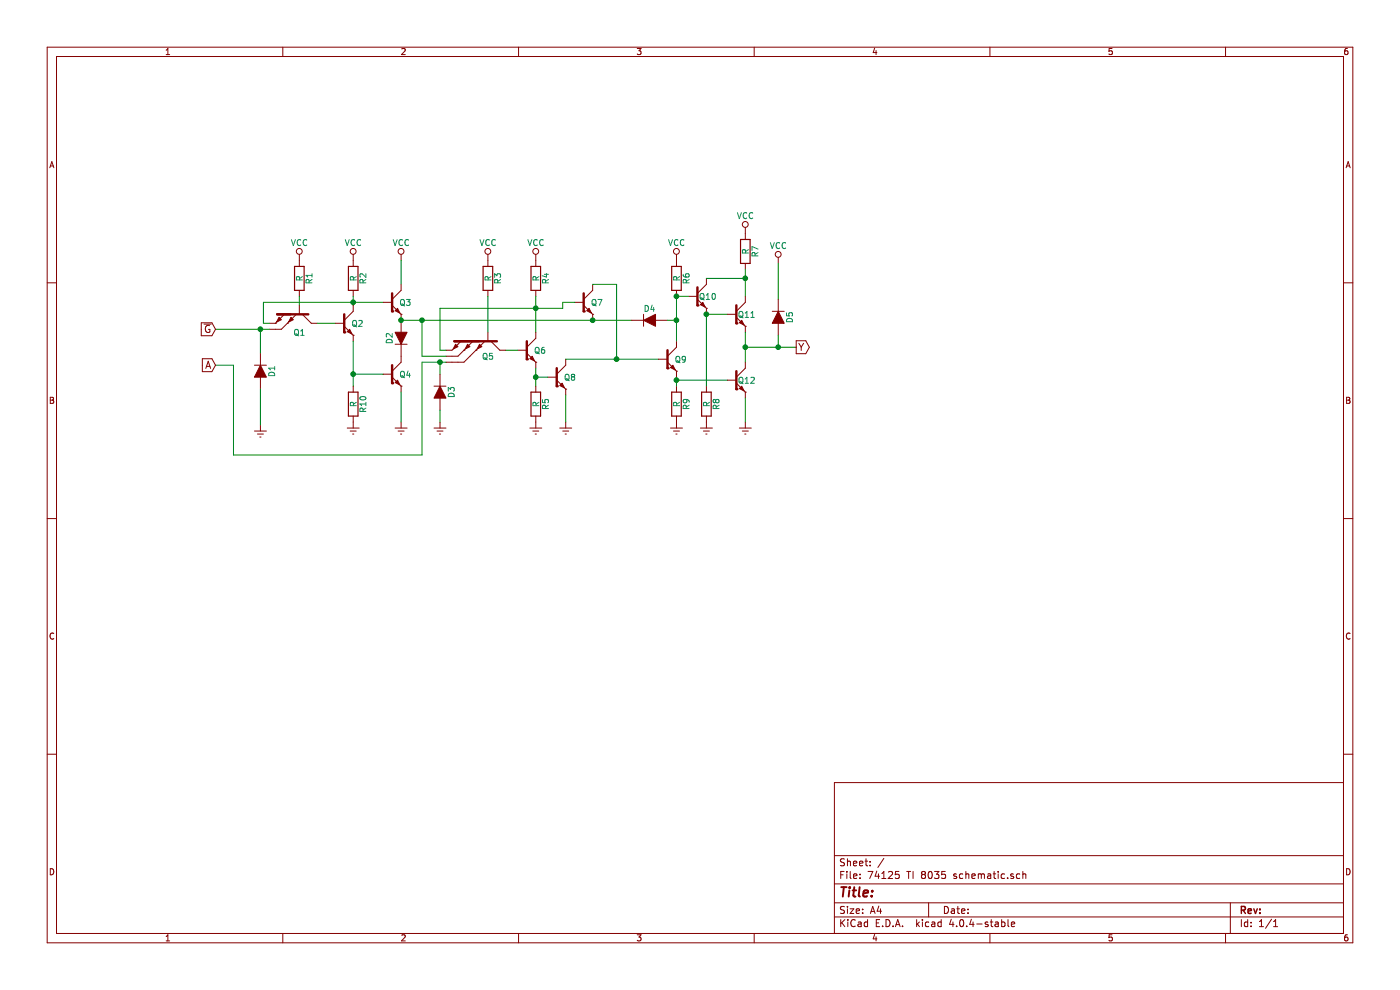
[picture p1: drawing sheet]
EESchema Schematic File Version 2
LIBS:power
LIBS:device
LIBS:transistors
LIBS:conn
LIBS:linear
LIBS:regul
LIBS:74xx
LIBS:cmos4000
LIBS:adc-dac
LIBS:memory
LIBS:xilinx
LIBS:microcontrollers
LIBS:dsp
LIBS:microchip
LIBS:analog_switches
LIBS:motorola
LIBS:texas
LIBS:intel
LIBS:audio
LIBS:interface
LIBS:digital-audio
LIBS:philips
LIBS:display
LIBS:cypress
LIBS:siliconi
LIBS:opto
LIBS:atmel
LIBS:contrib
LIBS:valves
LIBS:project5474
EELAYER 25 0
EELAYER END
$Descr A4 11693 8268
encoding utf-8
Sheet 1 1
Title ""
Date ""
Rev ""
Comp ""
Comment1 ""
Comment2 ""
Comment3 ""
Comment4 ""
$EndDescr
$Comp
L Q_NPN_double_emitter Q1
U 1 1
P 2500 2600
F 0 "Q1" V 2675 2650 50  0000 R CNN
F 1 "Q_NPN_double_emitter" H 2830 2930 50  0001 R CNN
F 2 "" H 2700 2700 50  0000 C CNN
F 3 "" H 2500 2600 50  0000 C CNN
	1    2500 2600
	0    1    1    0   
$EndComp
$Comp
L D D1
U 1 1
P 2175 3100
F 0 "D1" H 2175 3200 50  0000 C CNN
F 1 "D" H 2175 3000 50  0001 C CNN
F 2 "" H 2175 3100 50  0000 C CNN
F 3 "" H 2175 3100 50  0000 C CNN
	1    2175 3100
	0    1    1    0   
$EndComp
Wire Wire Line
	2175 2950 2175 2750
Wire Wire Line
	1800 2750 2250 2750
$Comp
L GNDREF #PWR?
U 1 1
P 2175 3550
F 0 "#PWR?" H 2175 3300 50  0001 C CNN
F 1 "GNDREF" H 2175 3400 50  0001 C CNN
F 2 "" H 2175 3550 50  0000 C CNN
F 3 "" H 2175 3550 50  0000 C CNN
	1    2175 3550
	1    0    0    -1  
$EndComp
$Comp
L R R1
U 1 1
P 2500 2325
F 0 "R1" V 2580 2325 50  0000 C CNN
F 1 "R" V 2500 2325 50  0000 C CNN
F 2 "" V 2430 2325 50  0000 C CNN
F 3 "" H 2500 2325 50  0000 C CNN
	1    2500 2325
	1    0    0    -1  
$EndComp
Wire Wire Line
	2500 2475 2500 2550
$Comp
L VCC #PWR?
U 1 1
P 2500 2175
F 0 "#PWR?" H 2500 2025 50  0001 C CNN
F 1 "VCC" H 2500 2325 50  0000 C CNN
F 2 "" H 2500 2175 50  0000 C CNN
F 3 "" H 2500 2175 50  0000 C CNN
	1    2500 2175
	1    0    0    -1  
$EndComp
Connection ~ 2175 2750
Text GLabel 1800 2750 0    60   Input ~ 0
~G
$Comp
L Q_NPN Q2
U 1 1
P 2850 2700
F 0 "Q2" H 3035 2700 50  0000 R CNN
F 1 "Q_NPN" H 3450 2650 50  0001 R CNN
F 2 "" H 3050 2800 50  0000 C CNN
F 3 "" H 2850 2700 50  0000 C CNN
	1    2850 2700
	1    0    0    -1  
$EndComp
Wire Wire Line
	2650 2700 2800 2700
$Comp
L R R2
U 1 1
P 2950 2325
F 0 "R2" V 3030 2325 50  0000 C CNN
F 1 "R" V 2950 2325 50  0000 C CNN
F 2 "" V 2880 2325 50  0000 C CNN
F 3 "" H 2950 2325 50  0000 C CNN
	1    2950 2325
	1    0    0    -1  
$EndComp
$Comp
L VCC #PWR?
U 1 1
P 2950 2175
F 0 "#PWR?" H 2950 2025 50  0001 C CNN
F 1 "VCC" H 2950 2325 50  0000 C CNN
F 2 "" H 2950 2175 50  0000 C CNN
F 3 "" H 2950 2175 50  0000 C CNN
	1    2950 2175
	1    0    0    -1  
$EndComp
Wire Wire Line
	2950 2475 2950 2550
Wire Wire Line
	2200 2525 3200 2525
Wire Wire Line
	2200 2525 2200 2700
Wire Wire Line
	2200 2700 2250 2700
Connection ~ 2950 2525
$Comp
L Q_NPN Q3
U 1 1
P 3250 2525
F 0 "Q3" H 3435 2525 50  0000 R CNN
F 1 "Q_NPN" H 3850 2475 50  0001 R CNN
F 2 "" H 3450 2625 50  0000 C CNN
F 3 "" H 3250 2525 50  0000 C CNN
	1    3250 2525
	1    0    0    -1  
$EndComp
$Comp
L D D2
U 1 1
P 3350 2825
F 0 "D2" H 3350 2925 50  0000 C CNN
F 1 "D" H 3350 2725 50  0001 C CNN
F 2 "" H 3350 2825 50  0000 C CNN
F 3 "" H 3350 2825 50  0000 C CNN
	1    3350 2825
	0    -1   -1   0   
$EndComp
$Comp
L Q_NPN Q4
U 1 1
P 3250 3125
F 0 "Q4" H 3435 3125 50  0000 R CNN
F 1 "Q_NPN" H 3850 3075 50  0001 R CNN
F 2 "" H 3450 3225 50  0000 C CNN
F 3 "" H 3250 3125 50  0000 C CNN
	1    3250 3125
	1    0    0    -1  
$EndComp
$Comp
L R R10
U 1 1
P 2950 3375
F 0 "R10" V 3030 3375 50  0000 C CNN
F 1 "R" V 2950 3375 50  0000 C CNN
F 2 "" V 2880 3375 50  0000 C CNN
F 3 "" H 2950 3375 50  0000 C CNN
	1    2950 3375
	1    0    0    -1  
$EndComp
$Comp
L GNDREF #PWR?
U 1 1
P 2950 3525
F 0 "#PWR?" H 2950 3275 50  0001 C CNN
F 1 "GNDREF" H 2950 3375 50  0001 C CNN
F 2 "" H 2950 3525 50  0000 C CNN
F 3 "" H 2950 3525 50  0000 C CNN
	1    2950 3525
	1    0    0    -1  
$EndComp
$Comp
L GNDREF #PWR?
U 1 1
P 3350 3525
F 0 "#PWR?" H 3350 3275 50  0001 C CNN
F 1 "GNDREF" H 3350 3375 50  0001 C CNN
F 2 "" H 3350 3525 50  0000 C CNN
F 3 "" H 3350 3525 50  0000 C CNN
	1    3350 3525
	1    0    0    -1  
$EndComp
Wire Wire Line
	3350 3275 3350 3525
Wire Wire Line
	3200 3125 2950 3125
Wire Wire Line
	2950 2850 2950 3225
Connection ~ 2950 3125
Wire Wire Line
	2175 3250 2175 3550
$Comp
L VCC #PWR?
U 1 1
P 3350 2175
F 0 "#PWR?" H 3350 2025 50  0001 C CNN
F 1 "VCC" H 3350 2325 50  0000 C CNN
F 2 "" H 3350 2175 50  0000 C CNN
F 3 "" H 3350 2175 50  0000 C CNN
	1    3350 2175
	1    0    0    -1  
$EndComp
Wire Wire Line
	3350 2175 3350 2375
$Comp
L Q_NPN_triple_emitter Q5
U 1 1
P 4075 2825
F 0 "Q5" V 4225 2875 50  0000 R CNN
F 1 "Q_NPN_triple_emitter" H 4405 3155 50  0001 R CNN
F 2 "" H 4275 2925 50  0000 C CNN
F 3 "" H 4075 2825 50  0000 C CNN
	1    4075 2825
	0    1    1    0   
$EndComp
$Comp
L D D3
U 1 1
P 3675 3275
F 0 "D3" H 3675 3375 50  0000 C CNN
F 1 "D" H 3675 3175 50  0001 C CNN
F 2 "" H 3675 3275 50  0000 C CNN
F 3 "" H 3675 3275 50  0000 C CNN
	1    3675 3275
	0    1    1    0   
$EndComp
$Comp
L GNDREF #PWR?
U 1 1
P 3675 3525
F 0 "#PWR?" H 3675 3275 50  0001 C CNN
F 1 "GNDREF" H 3675 3375 50  0001 C CNN
F 2 "" H 3675 3525 50  0000 C CNN
F 3 "" H 3675 3525 50  0000 C CNN
	1    3675 3525
	1    0    0    -1  
$EndComp
Wire Wire Line
	3675 3425 3675 3525
Wire Wire Line
	3675 3125 3675 3025
Wire Wire Line
	3525 3025 3725 3025
Wire Wire Line
	3350 2675 5275 2675
Wire Wire Line
	3725 2975 3525 2975
Wire Wire Line
	3525 2975 3525 2675
Connection ~ 3525 2675
Connection ~ 3350 2675
$Comp
L R R3
U 1 1
P 4075 2325
F 0 "R3" V 4155 2325 50  0000 C CNN
F 1 "R" V 4075 2325 50  0000 C CNN
F 2 "" V 4005 2325 50  0000 C CNN
F 3 "" H 4075 2325 50  0000 C CNN
	1    4075 2325
	1    0    0    -1  
$EndComp
$Comp
L VCC #PWR?
U 1 1
P 4075 2175
F 0 "#PWR?" H 4075 2025 50  0001 C CNN
F 1 "VCC" H 4075 2325 50  0000 C CNN
F 2 "" H 4075 2175 50  0000 C CNN
F 3 "" H 4075 2175 50  0000 C CNN
	1    4075 2175
	1    0    0    -1  
$EndComp
Wire Wire Line
	4075 2475 4075 2775
$Comp
L Q_NPN Q6
U 1 1
P 4375 2925
F 0 "Q6" H 4560 2925 50  0000 R CNN
F 1 "Q_NPN" H 4975 2875 50  0001 R CNN
F 2 "" H 4575 3025 50  0000 C CNN
F 3 "" H 4375 2925 50  0000 C CNN
	1    4375 2925
	1    0    0    -1  
$EndComp
Wire Wire Line
	4225 2925 4325 2925
$Comp
L R R5
U 1 1
P 4475 3375
F 0 "R5" V 4555 3375 50  0000 C CNN
F 1 "R" V 4475 3375 50  0000 C CNN
F 2 "" V 4405 3375 50  0000 C CNN
F 3 "" H 4475 3375 50  0000 C CNN
	1    4475 3375
	1    0    0    -1  
$EndComp
$Comp
L GNDREF #PWR?
U 1 1
P 4475 3525
F 0 "#PWR?" H 4475 3275 50  0001 C CNN
F 1 "GNDREF" H 4475 3375 50  0001 C CNN
F 2 "" H 4475 3525 50  0000 C CNN
F 3 "" H 4475 3525 50  0000 C CNN
	1    4475 3525
	1    0    0    -1  
$EndComp
Wire Wire Line
	4475 3075 4475 3225
$Comp
L Q_NPN Q8
U 1 1
P 4625 3150
F 0 "Q8" H 4810 3150 50  0000 R CNN
F 1 "Q_NPN" H 5225 3100 50  0001 R CNN
F 2 "" H 4825 3250 50  0000 C CNN
F 3 "" H 4625 3150 50  0000 C CNN
	1    4625 3150
	1    0    0    -1  
$EndComp
Wire Wire Line
	4475 3150 4575 3150
Connection ~ 4475 3150
$Comp
L GNDREF #PWR?
U 1 1
P 4725 3525
F 0 "#PWR?" H 4725 3275 50  0001 C CNN
F 1 "GNDREF" H 4725 3375 50  0001 C CNN
F 2 "" H 4725 3525 50  0000 C CNN
F 3 "" H 4725 3525 50  0000 C CNN
	1    4725 3525
	1    0    0    -1  
$EndComp
Wire Wire Line
	4725 3300 4725 3525
$Comp
L R R4
U 1 1
P 4475 2325
F 0 "R4" V 4555 2325 50  0000 C CNN
F 1 "R" V 4475 2325 50  0000 C CNN
F 2 "" V 4405 2325 50  0000 C CNN
F 3 "" H 4475 2325 50  0000 C CNN
	1    4475 2325
	1    0    0    -1  
$EndComp
$Comp
L VCC #PWR?
U 1 1
P 4475 2175
F 0 "#PWR?" H 4475 2025 50  0001 C CNN
F 1 "VCC" H 4475 2325 50  0000 C CNN
F 2 "" H 4475 2175 50  0000 C CNN
F 3 "" H 4475 2175 50  0000 C CNN
	1    4475 2175
	1    0    0    -1  
$EndComp
Wire Wire Line
	4475 2475 4475 2775
Wire Wire Line
	3725 2925 3675 2925
Wire Wire Line
	3675 2925 3675 2575
Wire Wire Line
	3675 2575 4700 2575
Connection ~ 4475 2575
$Comp
L Q_NPN Q7
U 1 1
P 4850 2525
F 0 "Q7" H 5035 2525 50  0000 R CNN
F 1 "Q_NPN" H 5450 2475 50  0001 R CNN
F 2 "" H 5050 2625 50  0000 C CNN
F 3 "" H 4850 2525 50  0000 C CNN
	1    4850 2525
	1    0    0    -1  
$EndComp
Wire Wire Line
	4700 2575 4700 2525
Wire Wire Line
	4700 2525 4800 2525
Wire Wire Line
	4725 3000 5500 3000
Wire Wire Line
	4950 2375 5150 2375
Wire Wire Line
	5150 2375 5150 3000
Connection ~ 5150 3000
$Comp
L D D4
U 1 1
P 5425 2675
F 0 "D4" H 5425 2775 50  0000 C CNN
F 1 "D" H 5425 2575 50  0001 C CNN
F 2 "" H 5425 2675 50  0000 C CNN
F 3 "" H 5425 2675 50  0000 C CNN
	1    5425 2675
	1    0    0    -1  
$EndComp
Connection ~ 4950 2675
$Comp
L Q_NPN Q9
U 1 1
P 5550 3000
F 0 "Q9" H 5735 3000 50  0000 R CNN
F 1 "Q_NPN" H 6150 2950 50  0001 R CNN
F 2 "" H 5750 3100 50  0000 C CNN
F 3 "" H 5550 3000 50  0000 C CNN
	1    5550 3000
	1    0    0    -1  
$EndComp
Wire Wire Line
	5575 2675 5650 2675
Wire Wire Line
	5650 2475 5650 2850
$Comp
L R R9
U 1 1
P 5650 3375
F 0 "R9" V 5730 3375 50  0000 C CNN
F 1 "R" V 5650 3375 50  0000 C CNN
F 2 "" V 5580 3375 50  0000 C CNN
F 3 "" H 5650 3375 50  0000 C CNN
	1    5650 3375
	1    0    0    -1  
$EndComp
$Comp
L GNDREF #PWR?
U 1 1
P 5650 3525
F 0 "#PWR?" H 5650 3275 50  0001 C CNN
F 1 "GNDREF" H 5650 3375 50  0001 C CNN
F 2 "" H 5650 3525 50  0000 C CNN
F 3 "" H 5650 3525 50  0000 C CNN
	1    5650 3525
	1    0    0    -1  
$EndComp
Wire Wire Line
	5650 3150 5650 3225
$Comp
L Q_NPN Q12
U 1 1
P 6125 3175
F 0 "Q12" H 6310 3175 50  0000 R CNN
F 1 "Q_NPN" H 6725 3125 50  0001 R CNN
F 2 "" H 6325 3275 50  0000 C CNN
F 3 "" H 6125 3175 50  0000 C CNN
	1    6125 3175
	1    0    0    -1  
$EndComp
Wire Wire Line
	5650 3175 6075 3175
Connection ~ 5650 3175
$Comp
L GNDREF #PWR?
U 1 1
P 6225 3525
F 0 "#PWR?" H 6225 3275 50  0001 C CNN
F 1 "GNDREF" H 6225 3375 50  0001 C CNN
F 2 "" H 6225 3525 50  0000 C CNN
F 3 "" H 6225 3525 50  0000 C CNN
	1    6225 3525
	1    0    0    -1  
$EndComp
Wire Wire Line
	6225 3325 6225 3525
$Comp
L Q_NPN Q10
U 1 1
P 5800 2475
F 0 "Q10" H 5985 2475 50  0000 R CNN
F 1 "Q_NPN" H 6400 2425 50  0001 R CNN
F 2 "" H 6000 2575 50  0000 C CNN
F 3 "" H 5800 2475 50  0000 C CNN
	1    5800 2475
	1    0    0    -1  
$EndComp
Wire Wire Line
	5650 2475 5750 2475
Connection ~ 5650 2675
$Comp
L R R6
U 1 1
P 5650 2325
F 0 "R6" V 5730 2325 50  0000 C CNN
F 1 "R" V 5650 2325 50  0000 C CNN
F 2 "" V 5580 2325 50  0000 C CNN
F 3 "" H 5650 2325 50  0000 C CNN
	1    5650 2325
	1    0    0    -1  
$EndComp
$Comp
L VCC #PWR?
U 1 1
P 5650 2175
F 0 "#PWR?" H 5650 2025 50  0001 C CNN
F 1 "VCC" H 5650 2325 50  0000 C CNN
F 2 "" H 5650 2175 50  0000 C CNN
F 3 "" H 5650 2175 50  0000 C CNN
	1    5650 2175
	1    0    0    -1  
$EndComp
Connection ~ 5650 2475
$Comp
L R R8
U 1 1
P 5900 3375
F 0 "R8" V 5980 3375 50  0000 C CNN
F 1 "R" V 5900 3375 50  0000 C CNN
F 2 "" V 5830 3375 50  0000 C CNN
F 3 "" H 5900 3375 50  0000 C CNN
	1    5900 3375
	1    0    0    -1  
$EndComp
$Comp
L GNDREF #PWR?
U 1 1
P 5900 3525
F 0 "#PWR?" H 5900 3275 50  0001 C CNN
F 1 "GNDREF" H 5900 3375 50  0001 C CNN
F 2 "" H 5900 3525 50  0000 C CNN
F 3 "" H 5900 3525 50  0000 C CNN
	1    5900 3525
	1    0    0    -1  
$EndComp
Wire Wire Line
	5900 2625 5900 3225
$Comp
L Q_NPN Q11
U 1 1
P 6125 2625
F 0 "Q11" H 6310 2625 50  0000 R CNN
F 1 "Q_NPN" H 6725 2575 50  0001 R CNN
F 2 "" H 6325 2725 50  0000 C CNN
F 3 "" H 6125 2625 50  0000 C CNN
	1    6125 2625
	1    0    0    -1  
$EndComp
Wire Wire Line
	6225 2775 6225 3025
Wire Wire Line
	6075 2625 5900 2625
Connection ~ 5900 2625
$Comp
L R R7
U 1 1
P 6225 2100
F 0 "R7" V 6305 2100 50  0000 C CNN
F 1 "R" V 6225 2100 50  0000 C CNN
F 2 "" V 6155 2100 50  0000 C CNN
F 3 "" H 6225 2100 50  0000 C CNN
	1    6225 2100
	1    0    0    -1  
$EndComp
$Comp
L VCC #PWR?
U 1 1
P 6225 1950
F 0 "#PWR?" H 6225 1800 50  0001 C CNN
F 1 "VCC" H 6225 2100 50  0000 C CNN
F 2 "" H 6225 1950 50  0000 C CNN
F 3 "" H 6225 1950 50  0000 C CNN
	1    6225 1950
	1    0    0    -1  
$EndComp
Wire Wire Line
	5900 2325 6225 2325
Wire Wire Line
	6225 2250 6225 2475
Connection ~ 6225 2325
Wire Wire Line
	6225 2900 6650 2900
Connection ~ 6225 2900
$Comp
L D D5
U 1 1
P 6500 2650
F 0 "D5" H 6500 2750 50  0000 C CNN
F 1 "D" H 6500 2550 50  0001 C CNN
F 2 "" H 6500 2650 50  0000 C CNN
F 3 "" H 6500 2650 50  0000 C CNN
	1    6500 2650
	0    1    1    0   
$EndComp
Wire Wire Line
	6500 2800 6500 2900
Connection ~ 6500 2900
$Comp
L VCC #PWR?
U 1 1
P 6500 2200
F 0 "#PWR?" H 6500 2050 50  0001 C CNN
F 1 "VCC" H 6500 2350 50  0000 C CNN
F 2 "" H 6500 2200 50  0000 C CNN
F 3 "" H 6500 2200 50  0000 C CNN
	1    6500 2200
	1    0    0    -1  
$EndComp
Wire Wire Line
	6500 2200 6500 2500
Text GLabel 6650 2900 2    60   Output ~ 0
Y
Wire Wire Line
	3525 3025 3525 3800
Wire Wire Line
	3525 3800 1950 3800
Wire Wire Line
	1950 3800 1950 3050
Wire Wire Line
	1950 3050 1800 3050
Connection ~ 3675 3025
Text GLabel 1800 3050 0    60   Input ~ 0
A
$EndSCHEMATC
